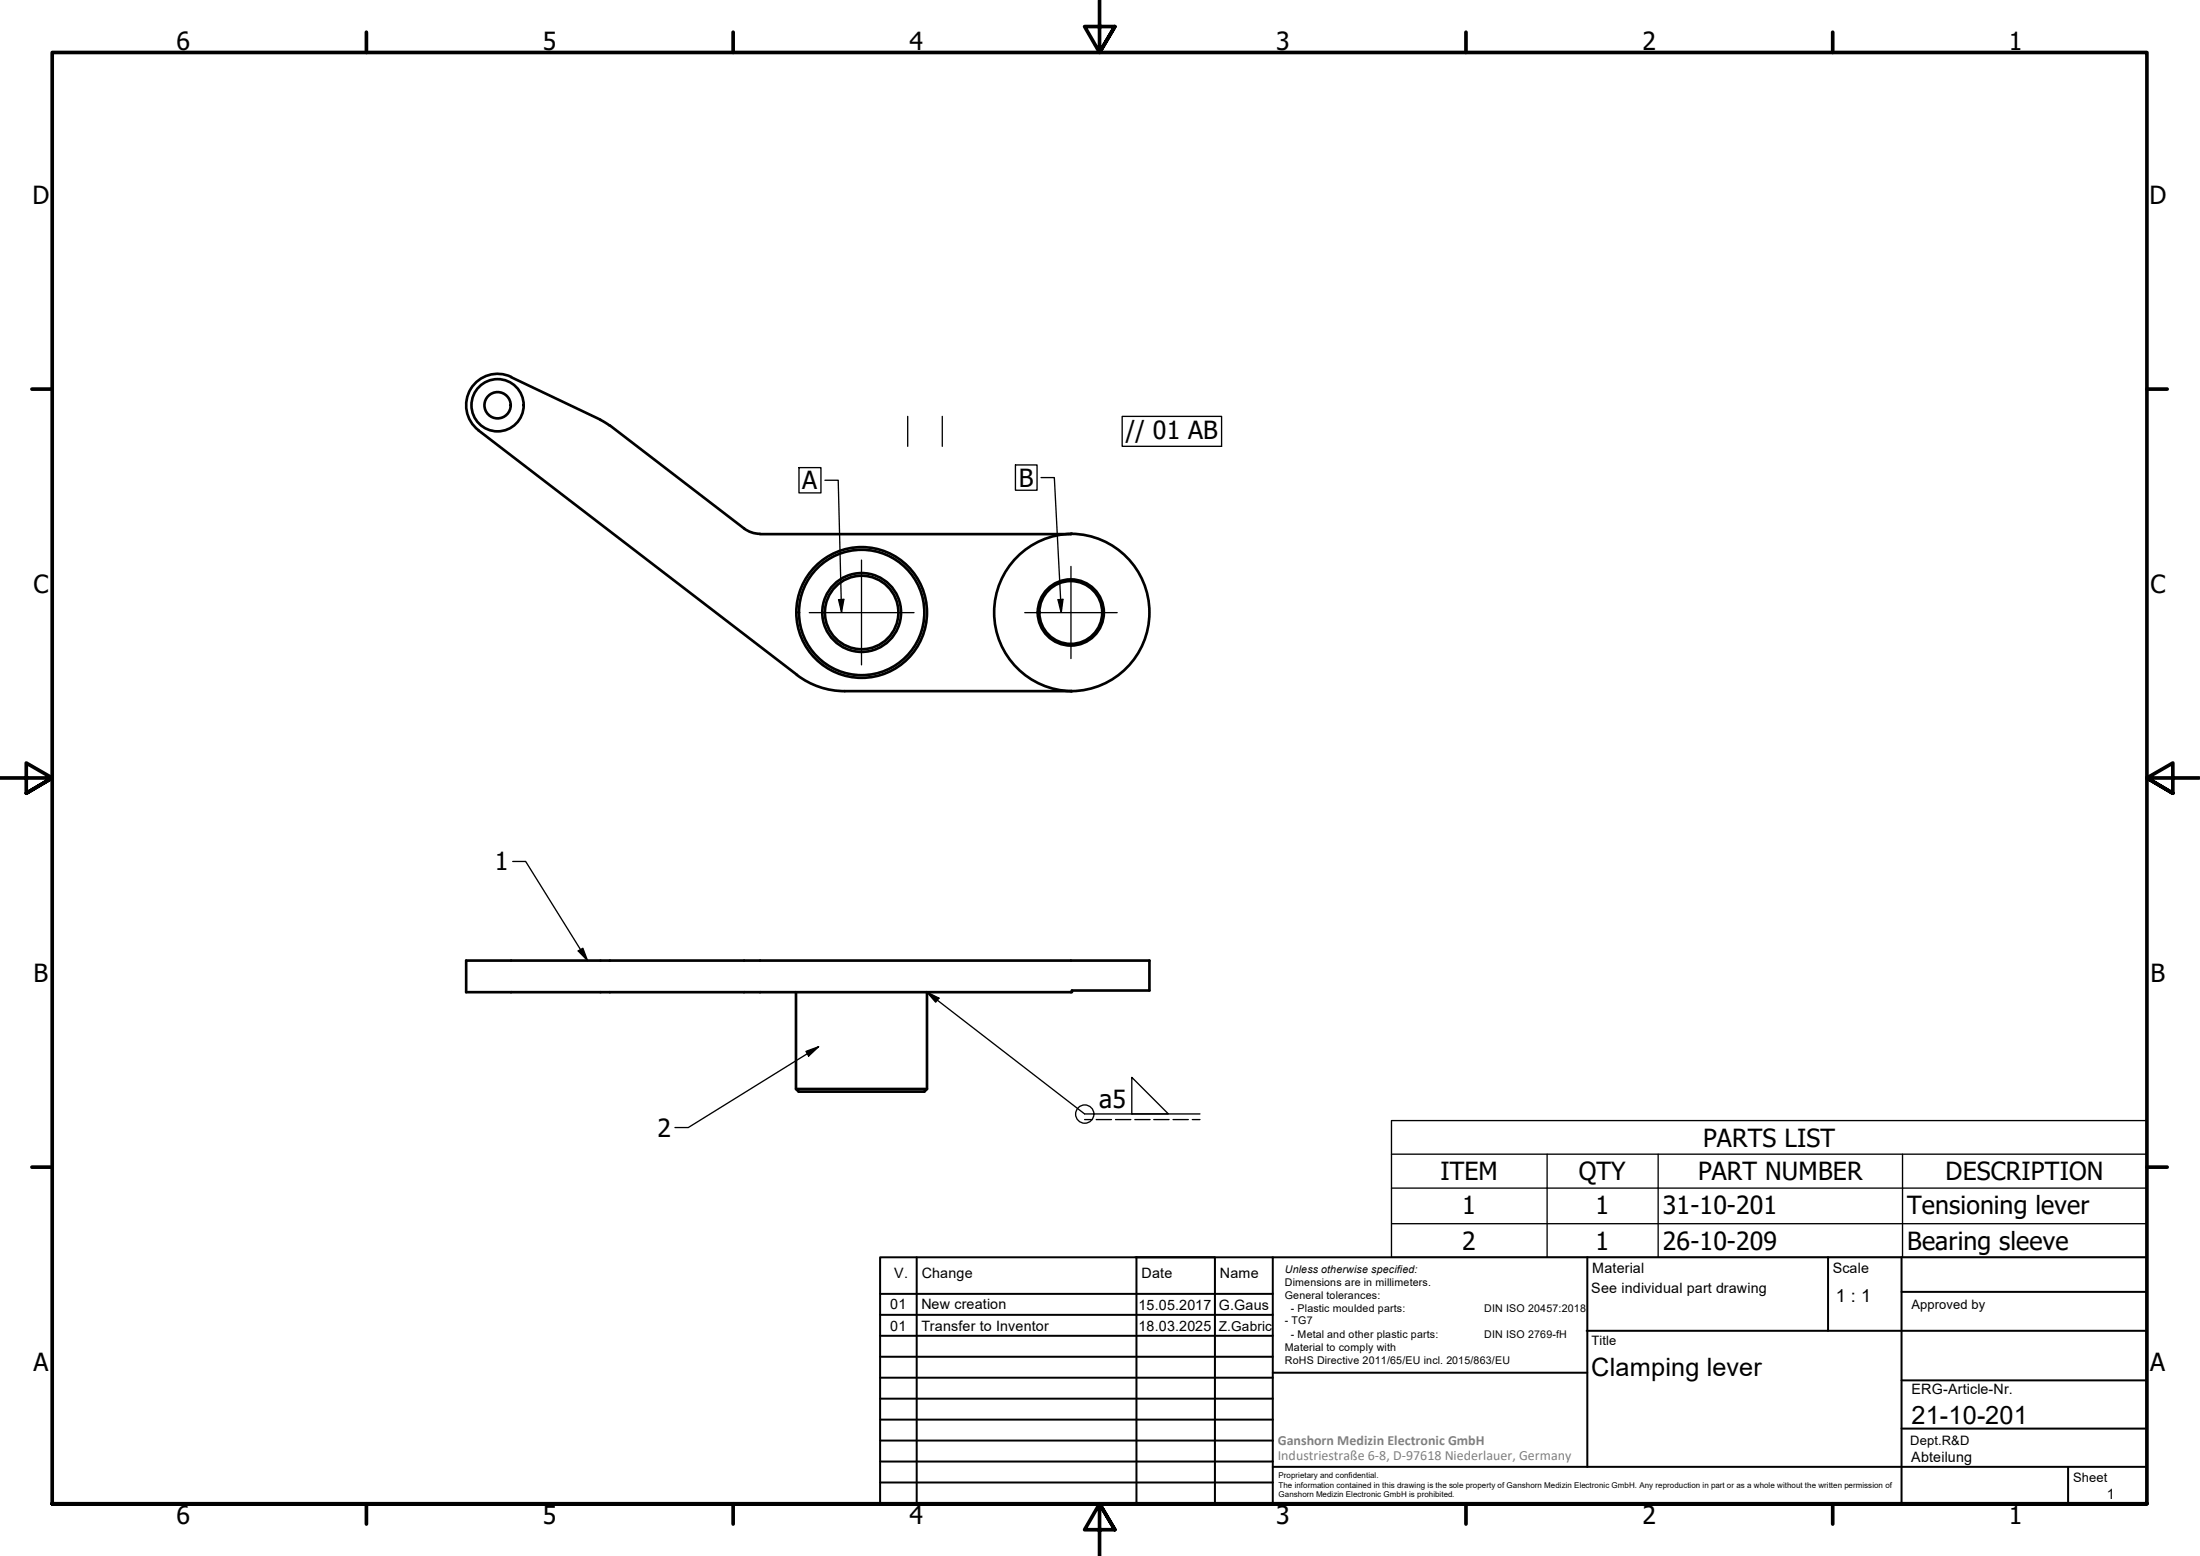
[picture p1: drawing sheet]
<svg xmlns="http://www.w3.org/2000/svg" width="420mm" height="297mm" viewBox="0 0 420 297" stroke-linecap="round" stroke-linejoin="round" font-family="sans-serif">
<!-- layer: Visible (ISO) -->
<g fill="none" stroke="#000" stroke-width=".51">
<path d="M97.6 72l17.1 8.1M97.6 71.9a6 6 0 0 0-7.7 2.3 6 6 0 0 0 1.5 7.9M91.4 82.2l60.8 46.6M114.6 80.1l1.8 1.1M116.5 81.2l25.6 19.7 1.4 .7 1.6 .3M145.2 102h59.3M204.5 101.9a15 15 0 0 1 15 15 15 15 0 0 1-15 15M204.7 101.9a15 15 0 0 0-14.8 15 15 15 0 0 0 14.8 15M152.2 128.8a15 15 0 0 0 9.1 3.1h43.2M89 183.4h130.5v5.7h-14.8v.3h-115.7zM152 189.4v18.5M177 189.4v18.5"/>
<path d="M152 207.9h25l-.5 .5h-24z"/>
<circle cx="95" cy="77.4" r="5"/>
<circle cx="95" cy="77.4" r="2.51"/>
<circle cx="164.6" cy="116.9" r="7"/>
<circle cx="164.6" cy="116.9" r="7.5"/>
<circle cx="164.6" cy="116.9" r="12"/>
<circle cx="164.6" cy="116.9" r="12.5"/>
<circle cx="204.5" cy="116.9" r="6"/>
<circle cx="204.5" cy="116.9" r="6.3"/>
</g>
<!-- layer: Symbol (ISO) -->
<g fill="none" stroke="#000" stroke-width=".25">
<path d="M214.3 79.5h19v5.7h-19zM152.6 89.3h4.2v4.8h-4.2zM157.5 91.7h2.6l.6 25.1-.6-2.3 1.1-.1-.5 2.4M193.9 88.8h4.2v4.8h-4.2zM198.8 91.2h2.6l1.3 25.6 .3-2.4-.9 .1 .5 2.3M97.9 164.5h2.5l11.8 18.9M110.4 181.5l.9-.5 .9 2.4zM156.3 199.8l-24.9 15.5h-2.5M177 189.4l2.3 1.1-.6 .8zM177 189.4l30.1 23.2h22.1M153.9 200.7l2.4-.9-1.9 1.8zM207.1 213.7h1.5"/>
<path d="M209.4 213.7h2.9M213 213.7h3M216.2 205.7l6.9 6.9h-6.9zM216.7 213.7h2.9M220.3 213.7h3M224 213.7h2.9M227.7 213.7h1.5M265.7 220.3v-6.4h144.3v6.4M265.7 220.3h144.3v6.5M265.7 220.3v19.7h144.3v-13.2M265.7 226.8h144.3M265.7 233.6h144.3"/>
<path d="M295.5 220.3v19.7M316.7 220.3v19.7M363.3 220.3v19.7"/>
<circle cx="207.2" cy="212.7" r="1.75"/>
</g>
<!-- layer: Border (ISO) -->
<g fill="none" stroke="#000" stroke-width=".7">
<path d="M70 6.1v3.9M140 6.1v3.9M210 0v10l-2.9-4.9h5.8l-2.9 4.9 2.9-4.9M280 6.1v3.9M350 6.1v3.9M6.1 74.3h3.9M410 74.3h3.9M0 148.5h10l-5-2.8v5.7l5-2.9-5 2.9M420 148.5h-10l5-2.8v5.7l-5-2.9 5 2.9M6.1 222.8h3.9M410 222.8h3.9M10 287.1v-277.1h400v277.1h-400h400"/>
<path d="M70 287.1v3.8M140 287.1v3.8M212.9 292l-2.9-4.9 2.9 4.9h-5.8l2.9-4.9v9.9M280 287.1v3.8M350 287.1v3.8"/>
</g>
<!-- layer: TitleBlock -->
<g fill="none" stroke="#000" stroke-width=".38">
<path d="M168.1 251h75M168.1 247h75M168.1 255h75M168.1 259h75M175.1 240v47M216.9 240h15M217 240v47M232 240v47M243.1 240.1v46.9h-75v-47h241.9v47.1h-167M303 254h107M303.1 240v40M349.1 240v14"/>
<path d="M363.2 240v47.1M363.2 246.6h46.8M168.1 271h75M168.1 263h75M168.1 267h75M168.1 275h75M168.1 279h75M243.1 262.1h60M363.2 272.7h46.8M363.2 263.5h46.8M168.1 283h75M216.9 287h15"/>
<path d="M243.1 280h166.9M395 280.1v7"/>
</g>
<!-- layer: Sketch Geometry (ISO) -->
<path d="M173.4 79.5v5.7M180 79.5v5.7" fill="none" stroke="#000" stroke-width=".25"/>
<!-- layer: Center Mark (ISO) -->
<path d="M154.6 117h20M164.5 106.9v20M195.7 117h17.7M204.5 108.1v17.6" fill="none" stroke="#000" stroke-width=".25"/>
<!-- layer: Symbol (ISO) -->
<path d="M160.1 114.5l1.1-.1-.5 2.6zM202.1 114.5l.9-.1-.3 2.6zM110.4 181.5l.9-.5 .9 2.4zM177 189.4l2.3 1.1-.6 .8zM153.9 200.7l2.4-.9-1.9 1.8z" fill="#000"/>
<g font-size="4.8">
<text x="33.7" y="9.6">6</text>
<text x="103.7" y="9.6">5</text>
<text x="173.7" y="9.6">4</text>
<text x="243.7" y="9.6">3</text>
<text x="313.7" y="9.6">2</text>
<text x="383.7" y="9.6">1</text>
<text x="6.2" y="38.9">D</text>
<text x="410.5" y="38.9">D</text>
<text x="215" y="83.8">// 01 AB</text>
<text x="153.2" y="93.4">A</text>
<text x="194.6" y="92.9">B</text>
<text x="6.4" y="113.1">C</text>
<text x="410.7" y="113.1">C</text>
<text x="94.5" y="166.2">1</text>
<text x="6.4" y="187.4">B</text>
<text x="410.7" y="187.4">B</text>
<text x="209.9" y="211.6">a5</text>
<text x="125.5" y="217">2</text>
<text x="325.2" y="218.9">PARTS LIST</text>
<text x="275.1" y="225.3">ITEM</text>
<text x="301.5" y="225.3">QTY</text>
<text x="324.3" y="225.3">PART NUMBER</text>
<text x="371.5" y="225.3">DESCRIPTION</text>
<text x="279.3" y="231.8">1</text>
<text x="304.7" y="231.8">1</text>
<text x="317.6" y="231.8">31-10-201</text>
<text x="364.2" y="231.8">Tensioning lever</text>
<text x="279.3" y="238.6">2</text>
<text x="304.7" y="238.6">1</text>
<text x="317.6" y="238.6">26-10-209</text>
<text x="364.2" y="238.7">Bearing sleeve</text>
<text x="6.4" y="261.7">A</text>
<text x="303.9" y="262.7">Clamping lever</text>
<text x="410.7" y="261.7">A</text>
<text x="365.1" y="271.9">21-10-201</text>
<text x="33.7" y="290.9">6</text>
<text x="103.7" y="290.9">5</text>
<text x="173.7" y="290.9">4</text>
<text x="243.7" y="290.9">3</text>
<text x="313.7" y="290.9">2</text>
<text x="383.7" y="290.9">1</text>
</g>
<text font-size="3.4" x="350.6" y="248.5">1 : 1</text>
<g font-size="2.7">
<text x="170.8" y="244">V.</text>
<text x="176" y="244">Change</text>
<text x="218" y="244">Date</text>
<text x="233" y="244">Name</text>
<text x="304.1" y="243">Material</text>
<text x="350" y="243.1">Scale</text>
<text x="170" y="249.9">01</text>
<text x="176" y="249.9">New creation</text>
<text x="217.4" y="250">15.05.2017</text>
<text x="232.8" y="250">G.Gaus</text>
<text x="303.9" y="246.8">See individual part drawing</text>
<text x="170" y="254">01</text>
<text x="176" y="254">Transfer to Inventor</text>
<text x="217.4" y="254">18.03.2025</text>
<text x="365.1" y="266.1">ERG-Article-Nr.</text>
<text x="365" y="279">Abteilung</text>
<text x="402.3" y="286.2">1</text>
</g>
<g font-size="2.7" fill="#808080">
<text x="244" y="275.8">Ganshorn Medizin Electronic GmbH</text>
<text x="244" y="278.7">Industriestraße 6-8, D-97618 Niederlauer, Germany</text>
</g>
<text font-size="2.6" x="232.8" y="254">Z.Gabric</text>
<g font-size="2.5">
<text x="365.1" y="249.9">Approved by</text>
<text x="304" y="256.8">Title</text>
<text x="364.8" y="275.8">Dept.R&amp;D</text>
<text x="395.9" y="282.9">Sheet</text>
</g>
<g font-size="2">
<text x="245.4" y="242.9">Unless otherwise specified:</text>
<text x="245.4" y="245.4">Dimensions are in millimeters.</text>
<text x="245.4" y="247.9">General tolerances:</text>
<text x="246.5" y="250.4">- Plastic moulded parts:</text>
<text x="283.5" y="250.4">DIN ISO 20457:2018</text>
<text x="245.4" y="252.8">- TG7</text>
<text x="245.4" y="257.9">Material to comply with</text>
<text x="246.5" y="255.4">- Metal and other plastic parts:</text>
<text x="283.5" y="255.4">DIN ISO 2769-fH</text>
<text x="245.4" y="260.3">RoHS Directive 2011/65/EU incl. 2015/863/EU</text>
</g>
<g font-size="1.5">
<text x="244.2" y="282.2">Proprietary and confidential.</text>
<text x="244.2" y="284">The information contained in this drawing is the sole property of Ganshorn Medizin Electronic GmbH. Any reproduction in part or as a whole without the written permission of</text>
<text x="244.2" y="285.8">Ganshorn Medizin Electronic GmbH is prohibited.</text>
</g>
</svg>
